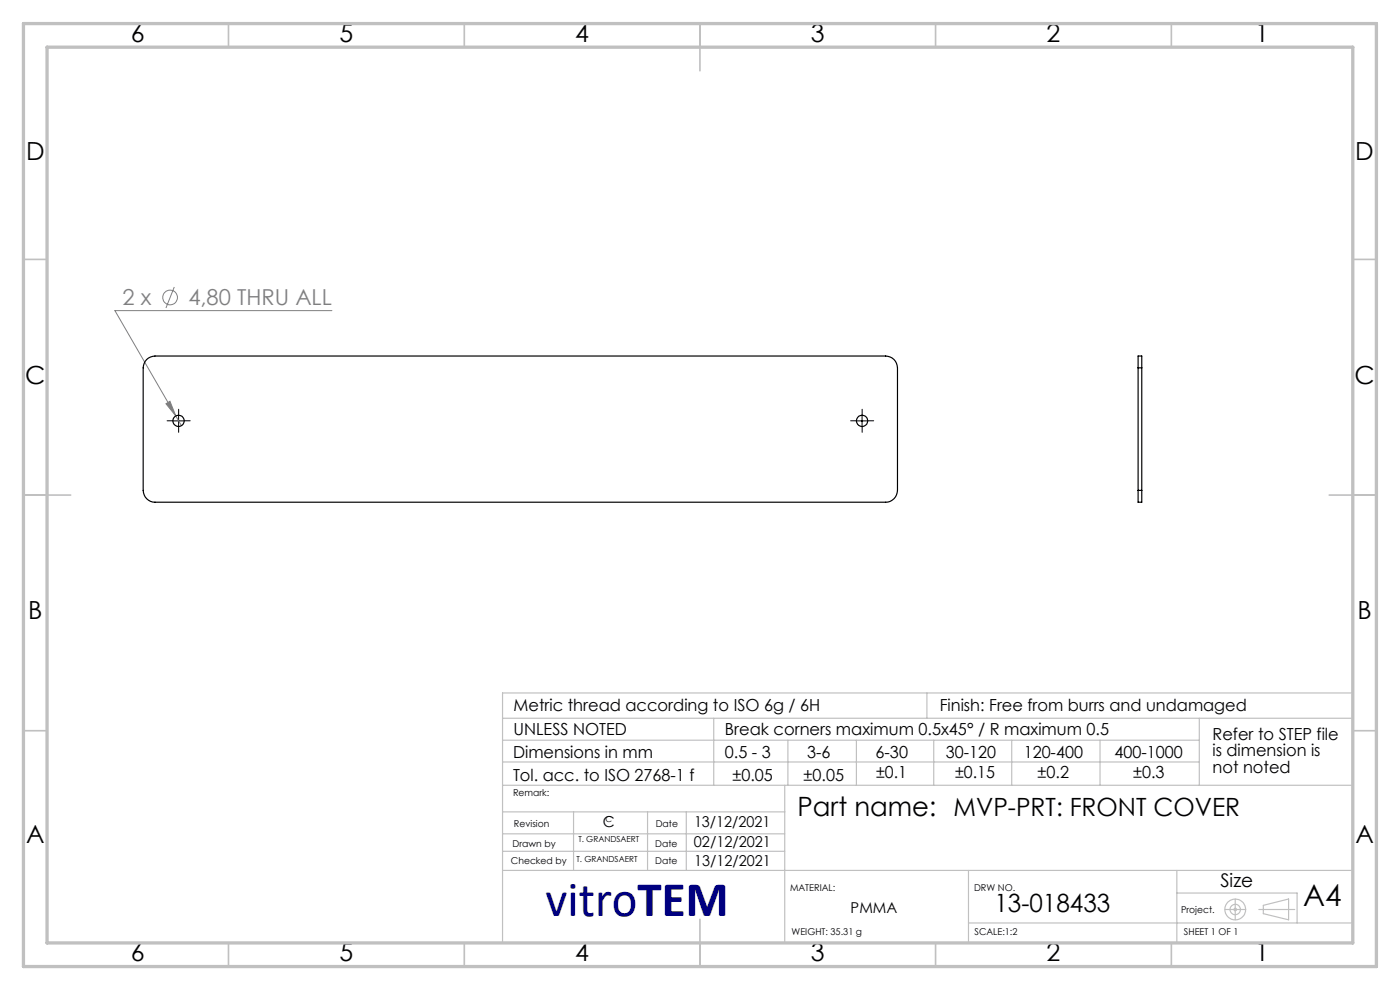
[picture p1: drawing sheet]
<svg xmlns="http://www.w3.org/2000/svg" width="297mm" height="210mm" viewBox="0 0 297 210" stroke-linecap="round" stroke-linejoin="round" font-family="sans-serif">
<g fill="none" stroke="#808080" stroke-width=".21">
<path d="M37 60.9l-1.8 4.4M70.4 65.9h-46l12.9 22.3M35.2 85.6l.9-.5 1.2 3.1zM37.3 88.2l1.2 2.1"/>
<circle cx="36.1" cy="63.1" r="1.55"/>
</g>
<g fill="none" stroke="#c0c0c0" stroke-width=".25">
<path d="M106.6 152.4h180.1M106.7 157h147.7M151.4 152.4v14.2M167.1 157v9.6M181.7 157v9.6M196.6 147v5.4M198.1 157v9.6M214.6 157v9.6M233.4 157v9.6M254.4 152.4v14.2M286.7 147h-180.1v52.7M106.6 166.6h180.1"/>
<path d="M106.6 161.6h147.8M106.6 176.9h59.9M106.6 172.2h59.9M121.7 172.2v12.4M137.4 172.2v12.4M145.6 172.2v12.3M166.5 166.6v33.2M106.6 180.6h59.9M106.6 184.6h180.1M205.5 195.8h81.2M205.5 184.6v15.2M249.7 184.6v15.2"/>
<path d="M249.7 189.4h25.5v6.4M259.9 192.9h4.4M262 190.7v4.4M267.1 192.9h7.6M268 192l5.4-1.3v4.4l-5.4-1.3z"/>
<circle cx="262" cy="192.9" r=".27"/>
<circle cx="262" cy="192.9" r="2.21"/>
<circle cx="262" cy="192.9" r="1.11"/>
</g>
<path d="M36.6 89.3h-1.2M37.9 88v-1.2M37.9 90.5v1.2M39.1 89.3h1.2M181.6 89.3h-1.2M182.9 88v-1.2M182.9 90.5v1.2M184.1 89.3h1.2" fill="none" stroke="#000" stroke-width=".21" stroke-dasharray="15.2 1.3 1.3 1.3"/>
<path d="M36.6 89.3h2.5M37.9 88v2.5M181.6 89.3h2.5M182.9 88v2.5" fill="none" stroke="#000" stroke-width=".21"/>
<g fill="none" stroke="#c0c0c0" stroke-width=".35">
<path d="M48.5 5v5M98.5 5v5M148.5 5v10M198.5 5v5M248.5 5v5M5 55h5M287 55h5M5 105h10M282 105h10M5 155h5M287 155h5M148.5 195v10"/>
<path d="M48.5 200v5M98.5 200v5M198.5 200v5M248.5 200v5"/>
</g>
<path d="M5 5h287v200h-287zM10 10h277v190h-277z" fill="none" stroke="#c0c0c0" stroke-width=".7"/>
<path d="M35.2 85.6l.9-.5 1.2 3.1z" fill="#808080"/>
<g fill="none" stroke="#000" stroke-width=".25">
<path d="M31.1 76.3a2.72 2.72 0 0 1 1.8-.8h155a2.53 2.53 0 0 1 2.5 2.5v26a2.53 2.53 0 0 1-2.5 2.5h-155a2.53 2.53 0 0 1-2.5-2.5v-26a2.72 2.72 0 0 1 .7-1.7zM241.4 78v-2.5h.8v2.5M241.4 78h.8M241.4 78v26M242.2 78v26M241.4 104v2.5h.8v-2.5M241.4 104h.8"/>
<circle cx="37.9" cy="89.3" r="1.2"/>
<circle cx="182.9" cy="89.3" r="1.19"/>
</g>
<text font-size="10.6" fill="#000080" x="115.8" y="194.4">vitroTEM</text>
<text font-size="6.3" x="276.5" y="192.2">A4</text>
<text font-size="5.6" x="169.2" y="173.1">Part name: MVP-PRT: FRONT COVER</text>
<g font-size="5.3">
<text x="27.8" y="8.9">6</text>
<text x="72" y="8.9">5</text>
<text x="122" y="8.9">4</text>
<text x="172" y="8.9">3</text>
<text x="222" y="8.9">2</text>
<text x="266.3" y="8.9">1</text>
<text x="5.5" y="33.9">D</text>
<text x="287.5" y="33.9">D</text>
<text x="5.3" y="81.4">C</text>
<text x="287.3" y="81.4">C</text>
<text x="6" y="131.4">B</text>
<text x="288" y="131.4">B</text>
<text x="5.5" y="178.9">A</text>
<text x="287.5" y="178.9">A</text>
<text x="211" y="193.5">13-018433</text>
<text x="27.8" y="203.9">6</text>
<text x="72" y="203.9">5</text>
<text x="122" y="203.9">4</text>
<text x="172" y="203.9">3</text>
<text x="222" y="203.9">2</text>
<text x="266.3" y="203.9">1</text>
</g>
<g font-size="4.7" fill="#808080">
<text x="26" y="64.8">2 x</text>
<text x="40" y="64.8">4,80 THRU ALL</text>
</g>
<text font-size="4" x="258.9" y="188.1">Size</text>
<g font-size="3.5">
<text x="108.9" y="156">UNLESS NOTED</text>
<text x="108.9" y="150.8">Metric thread according to ISO 6g / 6H</text>
<text x="153.8" y="156">Break corners maximum 0.5x45° / R maximum 0.5</text>
<text x="199.3" y="150.8">Finish: Free from burrs and undamaged</text>
<text x="108.8" y="160.7">Dimensions in mm</text>
<text x="153.8" y="160.7">0.5 - 3</text>
<text x="171.2" y="160.7">3-6</text>
<text x="185.7" y="160.7">6-30</text>
<text x="200.6" y="160.7">30-120</text>
<text x="217.2" y="160.7">120-400</text>
<text x="236.5" y="160.7">400-1000</text>
<text x="257.2" y="156.9">Refer to STEP file</text>
<text x="257.2" y="160.4">is dimension is</text>
<text x="108.8" y="165.6">Tol. acc. to ISO 2768-1 f</text>
<text x="155.4" y="165.6">±0.05</text>
<text x="170.5" y="165.6">±0.05</text>
<text x="185.9" y="165">±0.1</text>
<text x="202.6" y="165">±0.15</text>
<text x="220.1" y="165">±0.2</text>
<text x="240.4" y="165">±0.3</text>
<text x="257.2" y="163.9">not noted</text>
</g>
<g font-size="3.2">
<text x="127.9" y="175.5">C</text>
<text x="147.2" y="179.7">02/12/2021</text>
<text x="147.2" y="175.5">13/12/2021</text>
<text x="147.3" y="183.7">13/12/2021</text>
<text x="180.5" y="193.6">PMMA</text>
</g>
<g font-size="2">
<text x="108.8" y="168.9">Remark:</text>
<text x="108.7" y="179.6">Drawn by</text>
<text x="109" y="175.5">Revision</text>
<text x="139" y="179.6">Date</text>
<text x="139.1" y="175.5">Date</text>
<text x="108.4" y="183.2">Checked by</text>
<text x="139" y="183.2">Date</text>
<text x="167.6" y="189">MATERIAL:</text>
<text x="206.6" y="189">DRW NO.</text>
<text x="250.6" y="193.6">Project.</text>
<text x="167.9" y="198.4">WEIGHT: 35.31 g</text>
<text x="206.8" y="198.4">SCALE:1:2</text>
<text x="251.2" y="198.4">SHEET 1 OF 1</text>
</g>
<g font-size="1.8">
<text x="122.7" y="178.6">T. GRANDSAERT</text>
<text x="128.5" y="174.4">C</text>
<text x="122.3" y="182.8">T. GRANDSAERT</text>
</g>
</svg>
